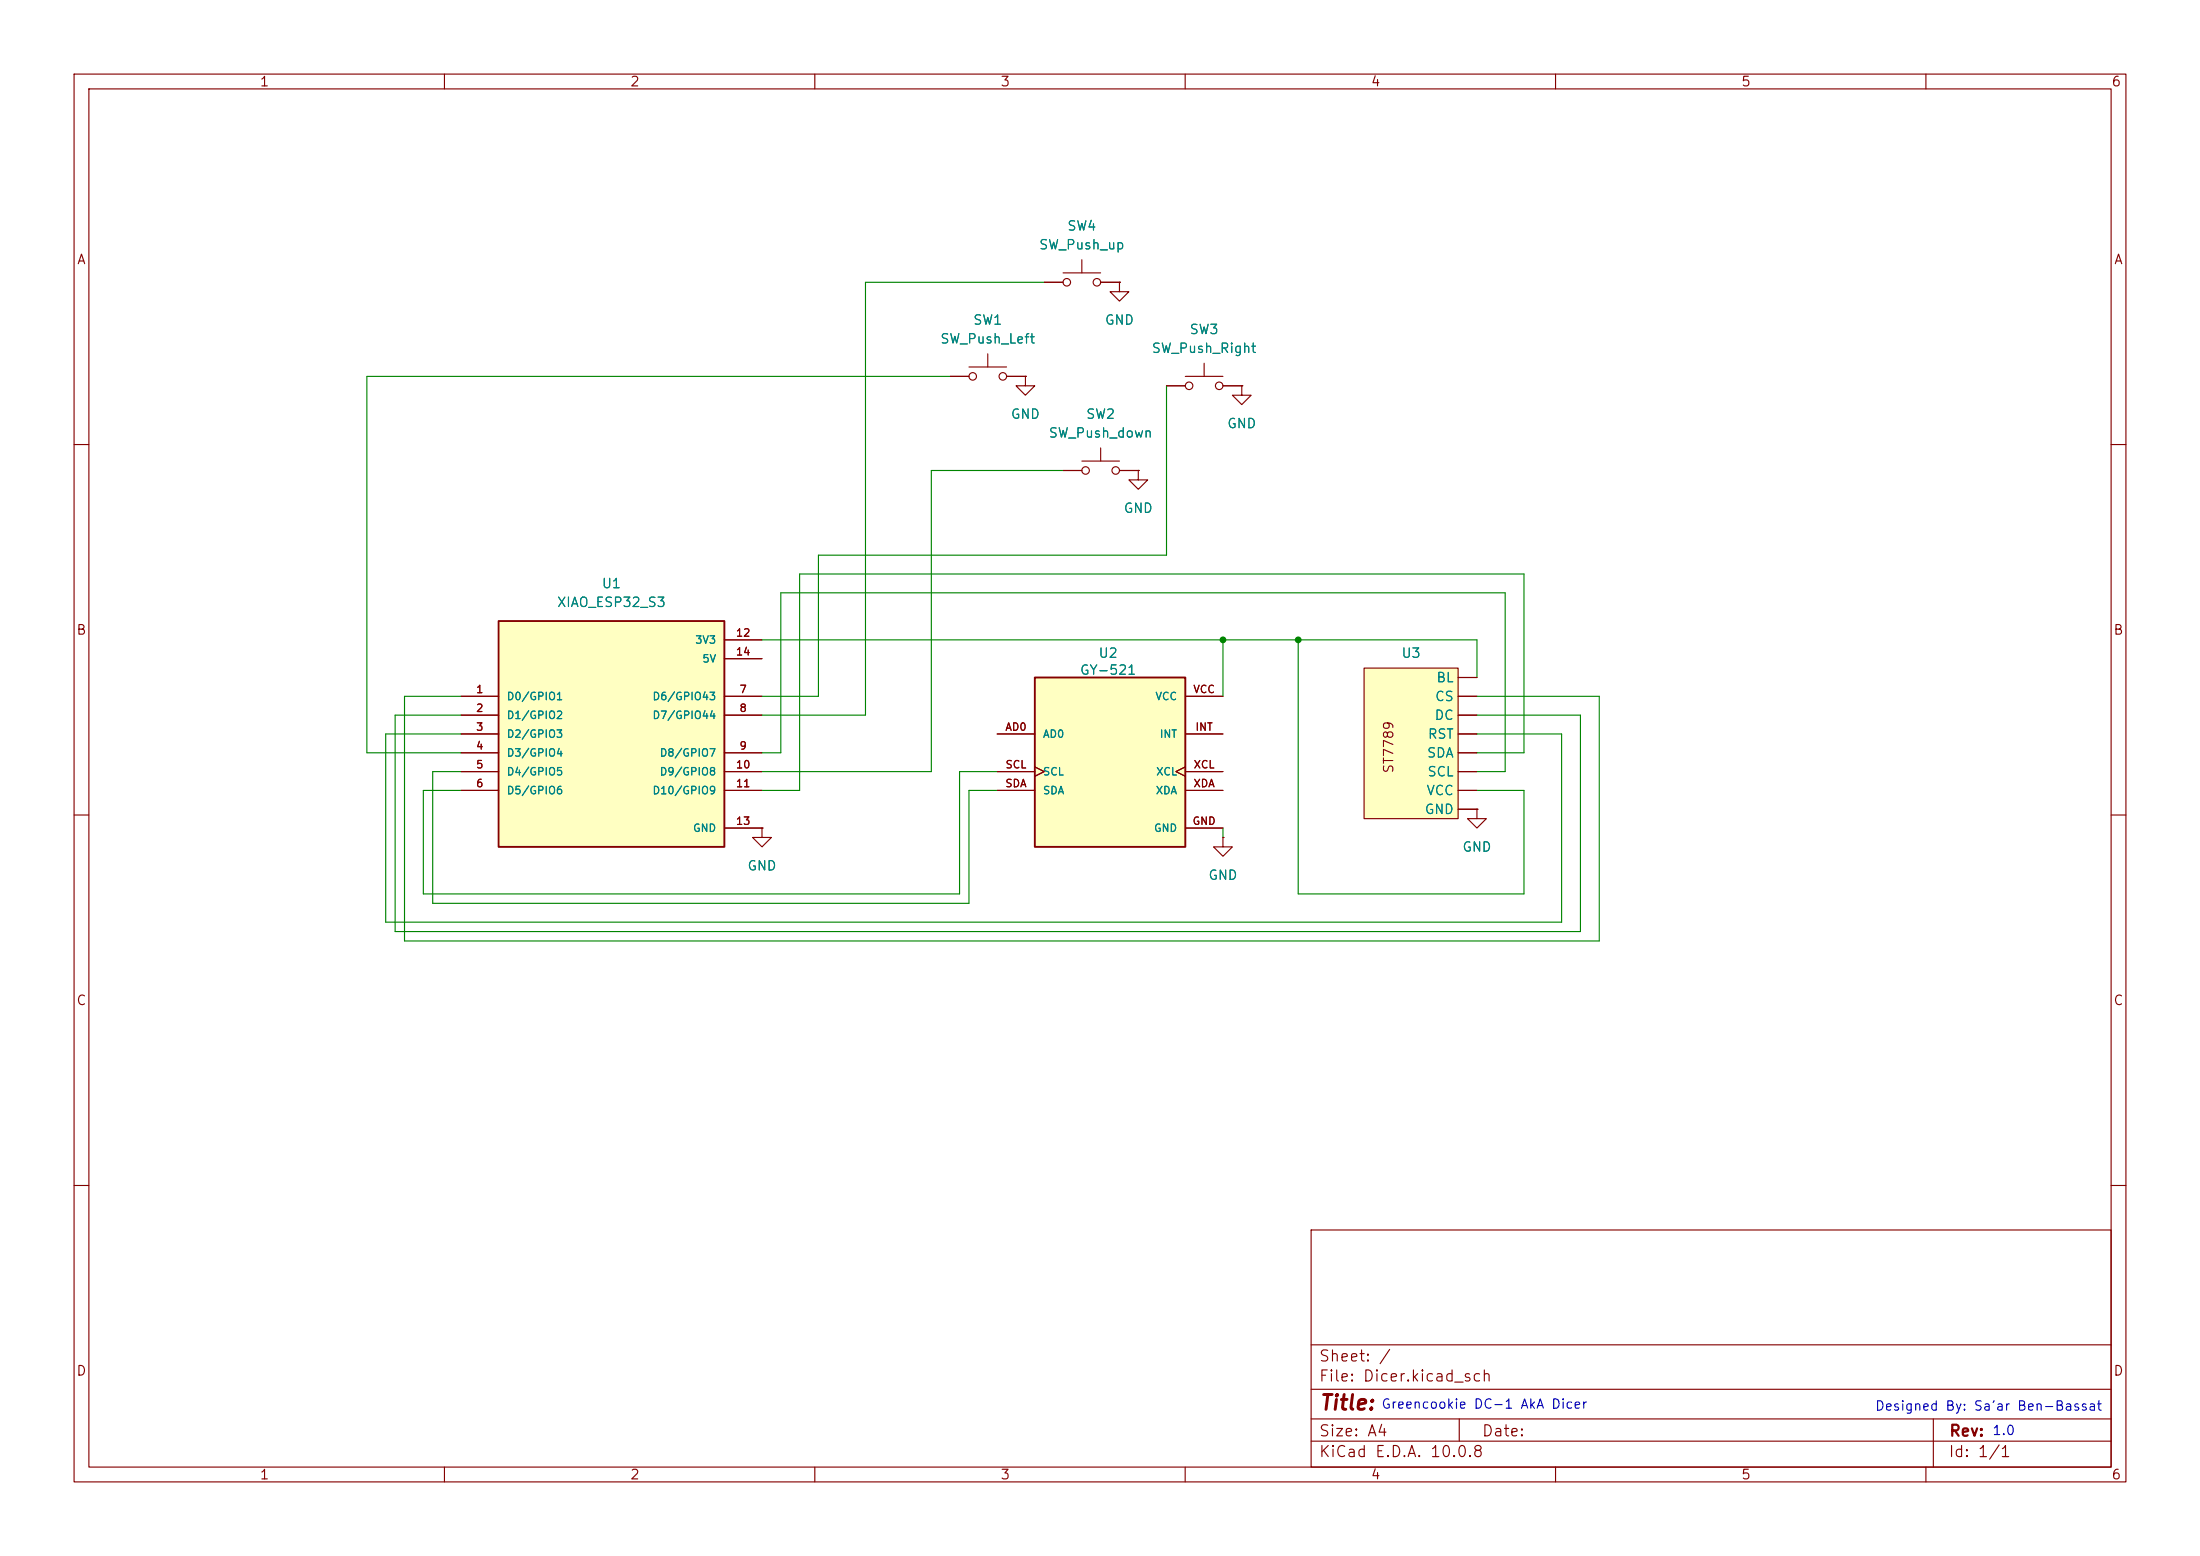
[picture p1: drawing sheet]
<svg xmlns="http://www.w3.org/2000/svg" width="297mm" height="210mm" viewBox="0 0 297 210" stroke-linecap="round" stroke-linejoin="round" font-family="sans-serif">
<path d="M0 0h297v210h-297z" fill="#fff" stroke="#fff" stroke-width=".14"/>
<g fill="none" stroke="#840000" stroke-width=".15">
<path d="M10 10h277v190h-277zM12 12h273v186h-273zM60 10v2M110 10v2M160 10v2M210 10v2M260 10v2M141 38.1h2.5M143.5 36.8h5.1M146 35.1v1.7M148.6 38.1h2.5M151.1 38.1v1.3h1.3l-1.3 1.2-1.2-1.2h1.2"/>
<path d="M151.1 38.1h.1M128.3 50.8h2.5M130.8 49.5h5.1M133.3 47.8v1.7M135.9 50.8h2.5M138.4 50.8v1.3h1.3l-1.3 1.2-1.2-1.2h1.2M138.4 50.8h.1M10 60h2M143.5 63.5h2.5M146 62.2h5.1M148.6 60.5v1.7M151.1 63.5h2.6"/>
<path d="M285 60h2M10 110h2M165.1 113v1.3h1.3l-1.3 1.3-1.3-1.3h1.3M165.1 113h.1M285 110h2M10 160h2M177 166h108v32h-108zM285 160h2M60 198v2M110 198v2M160 198v2M177 194.5h108"/>
<path d="M177 191.5h108M177 187.5h108M177 181.5h108M197 191.5v3M210 198v2M260 198v2M261 191.5v6.5"/>
<circle cx="144" cy="38.1" r=".51"/>
<circle cx="148.1" cy="38.1" r=".51"/>
<circle cx="131.3" cy="50.8" r=".51"/>
<circle cx="135.4" cy="50.8" r=".51"/>
<circle cx="146.6" cy="63.5" r=".51"/>
<circle cx="150.6" cy="63.5" r=".51"/>
</g>
<path d="M184.1 90.2h12.7v20.3h-12.7z" fill="#ffffc2"/>
<path d="M184.1 90.2h12.7v20.3h-12.7zM196.8 91.4h2.6M196.8 94h2.6M196.8 96.5h2.6M196.8 99.1h2.6M196.8 101.6h2.6M196.8 104.1h2.6M196.8 106.7h2.6M196.8 109.2h2.6M199.4 109.2v1.3h1.3l-1.3 1.3-1.3-1.3h1.3M199.4 109.2h.1" fill="none" stroke="#840000" stroke-width=".15"/>
<path d="M67.3 83.8h30.5v30.5h-30.5z" fill="#ffffc2"/>
<path d="M67.3 83.8h30.5v30.5h-30.5z" fill="none" stroke="#840000" stroke-width=".25"/>
<g fill="none" stroke="#840000" stroke-width=".15">
<path d="M62.2 94h5.1M62.2 96.5h5.1M62.2 99.1h5.1M97.8 94h5.1M97.8 96.5h5.1M97.8 86.4h5.1M97.8 88.9h5.1M62.2 101.6h5.1M62.2 104.1h5.1M62.2 106.7h5.1M97.8 101.6h5.1M97.8 104.1h5.1"/>
<path d="M97.8 106.7h5.1M97.8 111.8h5.1"/>
</g>
<path d="M139.7 91.4h20.3v22.9h-20.3z" fill="#ffffc2"/>
<path d="M139.7 91.4h20.3v22.9h-20.3z" fill="none" stroke="#840000" stroke-width=".25"/>
<g fill="none" stroke="#840000" stroke-width=".15">
<path d="M141 38.1h2.5M148.6 38.1h2.5M151.1 38.1h.1M128.3 50.8h2.5M135.9 50.8h2.5M138.4 50.8h.1M157.5 52.1h2.5M160 50.8h5.1M162.6 49v1.8M165.1 52.1h2.5M167.6 52.1v1.2h1.3l-1.3 1.3-1.2-1.3h1.2M167.6 52.1h.1"/>
<path d="M143.5 63.5h2.5M151.1 63.5h2.6M153.7 63.5v1.3h1.2l-1.2 1.2-1.3-1.2h1.3M153.7 63.5h.1M62.2 99.1h5.1M62.2 94h5.1M62.2 96.5h5.1M97.8 94h5.1M97.8 96.5h5.1M97.8 86.4h5.1M97.8 88.9h5.1M134.6 99.1h5.1"/>
<path d="M160 99.1h5.1M160 94h5.1M196.8 99.1h2.6M196.8 94h2.6M196.8 91.4h2.6M196.8 96.5h2.6M62.2 104.1h5.1M62.2 106.7h5.1M62.2 101.6h5.1M97.8 111.8h5.1M97.8 104.1h5.1M97.8 106.7h5.1"/>
<path d="M97.8 101.6h5.1M102.9 111.8v1.2h1.2l-1.2 1.3-1.3-1.3h1.3M102.9 111.8h.1M134.6 104.1h5.1M134.6 106.7h5.1M139.7 103.5l1.3 .6-1.3 .7M160 103.5l-1.3 .6 1.3 .7M160 111.8h5.1M160 104.1h5.1M160 106.7h5.1M165.1 113h.1M196.8 104.1h2.6"/>
<path d="M196.8 106.7h2.6M196.8 101.6h2.6M196.8 109.2h2.6M199.4 109.2h.1"/>
<circle cx="160.5" cy="52.1" r=".51"/>
<circle cx="164.6" cy="52.1" r=".51"/>
</g>
<g fill="none" stroke="#008400" stroke-width=".15">
<path d="M141 38.1h-24.2v58.4h-13.9M128.3 50.8h-78.8v50.8h12.7M157.5 52.1v22.8h-47v19.1h-7.6M143.5 63.5h-17.8v40.6h-22.8M62.2 99.1h-10.1v25.4h158.7v-25.4h-11.4M62.2 96.5h-8.9v29.2h160.1v-29.2h-14M62.2 94h-7.6v33h161.3v-33h-16.5M102.9 86.4h96.5v5M165.1 86.4v7.6M175.3 86.4v34.3h30.4v-14h-6.3M62.2 104.1h-3.8v17.8h72.4v-15.2h3.8M102.9 101.6h2.5v-21.6h97.8v24.1h-3.8"/>
<path d="M134.6 104.1h-5.1v16.6h-72.4v-14h5.1M165.1 111.8v1.2M199.4 101.6h6.3v-24.1h-97.8v29.2h-5"/>
</g>
<g fill="#008400">
<circle cx="175.3" cy="86.4" r=".46"/>
<circle cx="165.1" cy="86.4" r=".46"/>
</g>
<text font-size="2" fill="#840000" x="178" y="190.8">Title:</text>
<g font-size="1.5" fill="#840000">
<text x="178" y="184.1">Sheet: /</text>
<text x="178" y="186.8">File: Dicer.kicad_sch</text>
<text x="178" y="197">KiCad E.D.A. 10.0.8</text>
<text x="178" y="194.2">Size: A4</text>
<text x="200" y="194.2">Date:</text>
<text x="263" y="197">Id: 1/1</text>
<text x="263" y="194.2">Rev:</text>
</g>
<g font-size="1.3" fill="#840000">
<text x="35" y="12">1</text>
<text x="85" y="12">2</text>
<text x="135" y="12">3</text>
<text x="185" y="12">4</text>
<text x="235" y="12">5</text>
<text x="285" y="12">6</text>
<text x="10.3" y="36">A</text>
<text x="285.3" y="36">A</text>
<text x="10.2" y="86">B</text>
<text x="285.2" y="86">B</text>
<text x="188.4" y="104.5" transform="rotate(-90 188.4 104.5)">ST7789</text>
<text x="10.2" y="136">C</text>
<text x="285.2" y="136">C</text>
<text x="10.2" y="186">D</text>
<text x="285.2" y="186">D</text>
<text x="35" y="200">1</text>
<text x="85" y="200">2</text>
<text x="135" y="200">3</text>
<text x="185" y="200">4</text>
<text x="235" y="200">5</text>
<text x="285" y="200">6</text>
</g>
<g font-size="1.3" fill="#008484">
<text x="140.2" y="34">SW_Push_up</text>
<text x="144" y="31.4">SW4</text>
<text x="126.8" y="46.7">SW_Push_Left</text>
<text x="131.3" y="44.1">SW1</text>
<text x="149.1" y="44.1">GND</text>
<text x="155.4" y="48">SW_Push_Right</text>
<text x="160.5" y="45.4">SW3</text>
<text x="136.4" y="56.8">GND</text>
<text x="141.5" y="59.4">SW_Push_down</text>
<text x="146.5" y="56.8">SW2</text>
<text x="165.6" y="58.1">GND</text>
<text x="151.6" y="69.5">GND</text>
<text x="75.1" y="82.2">XIAO_ESP32_S3</text>
<text x="81.2" y="79.7">U1</text>
<text x="148.2" y="89.1">U2</text>
<text x="189.1" y="89.1">U3</text>
<text x="145.7" y="91.4">GY-521</text>
<text x="193.6" y="94.9">CS</text>
<text x="193.8" y="92.4">BL</text>
<text x="192.7" y="100">RST</text>
<text x="193.6" y="97.5">DC</text>
<text x="192.5" y="107.6">VCC</text>
<text x="192.5" y="102.6">SDA</text>
<text x="192.6" y="105.1">SCL</text>
<text x="192.2" y="110.2">GND</text>
<text x="100.8" y="117.8">GND</text>
<text x="163" y="119.1">GND</text>
<text x="197.3" y="115.3">GND</text>
</g>
<g font-size="1.3" fill="#0000c2">
<text x="186.4" y="190.5">Greencookie DC-1 AkA Dicer</text>
<text x="253.1" y="190.7">Designed By: Sa'ar Ben-Bassat</text>
<text x="268.9" y="194">1.0</text>
</g>
<g font-size="1" fill="#008484">
<text x="93.8" y="87.1">3V3</text>
<text x="94.7" y="89.7">5V</text>
<text x="68.3" y="94.7">D0/GPIO1</text>
<text x="88" y="94.7">D6/GPIO43</text>
<text x="155.9" y="94.7">VCC</text>
<text x="68.3" y="97.3">D1/GPIO2</text>
<text x="68.3" y="99.8">D2/GPIO3</text>
<text x="88" y="97.3">D7/GPIO44</text>
<text x="140.7" y="99.8">AD0</text>
<text x="156.5" y="99.8">INT</text>
<text x="68.3" y="102.4">D3/GPIO4</text>
<text x="68.3" y="104.9">D4/GPIO5</text>
<text x="68.3" y="107.4">D5/GPIO6</text>
<text x="88" y="107.4">D10/GPIO9</text>
<text x="89" y="102.4">D8/GPIO7</text>
<text x="89" y="104.9">D9/GPIO8</text>
<text x="140.7" y="104.9">SCL</text>
<text x="140.7" y="107.4">SDA</text>
<text x="155.9" y="107.4">XDA</text>
<text x="156" y="104.9">XCL</text>
<text x="93.5" y="112.5">GND</text>
<text x="155.7" y="112.5">GND</text>
</g>
<g font-size="1" fill="#840000">
<text x="99.3" y="86.2">12</text>
<text x="99.3" y="88.7">14</text>
<text x="64.2" y="93.8">1</text>
<text x="99.7" y="93.8">7</text>
<text x="161" y="93.8">VCC</text>
<text x="64.2" y="96.3">2</text>
<text x="64.2" y="98.9">3</text>
<text x="64.2" y="101.4">4</text>
<text x="99.7" y="96.3">8</text>
<text x="99.7" y="101.4">9</text>
<text x="135.6" y="98.9">AD0</text>
<text x="161.3" y="98.9">INT</text>
<text x="64.2" y="104">5</text>
<text x="64.2" y="106.5">6</text>
<text x="99.3" y="104">10</text>
<text x="99.3" y="106.5">11</text>
<text x="135.6" y="106.5">SDA</text>
<text x="135.7" y="104">SCL</text>
<text x="161" y="106.5">XDA</text>
<text x="161.1" y="104">XCL</text>
<text x="99.3" y="111.6">13</text>
<text x="160.9" y="111.6">GND</text>
</g>
</svg>
